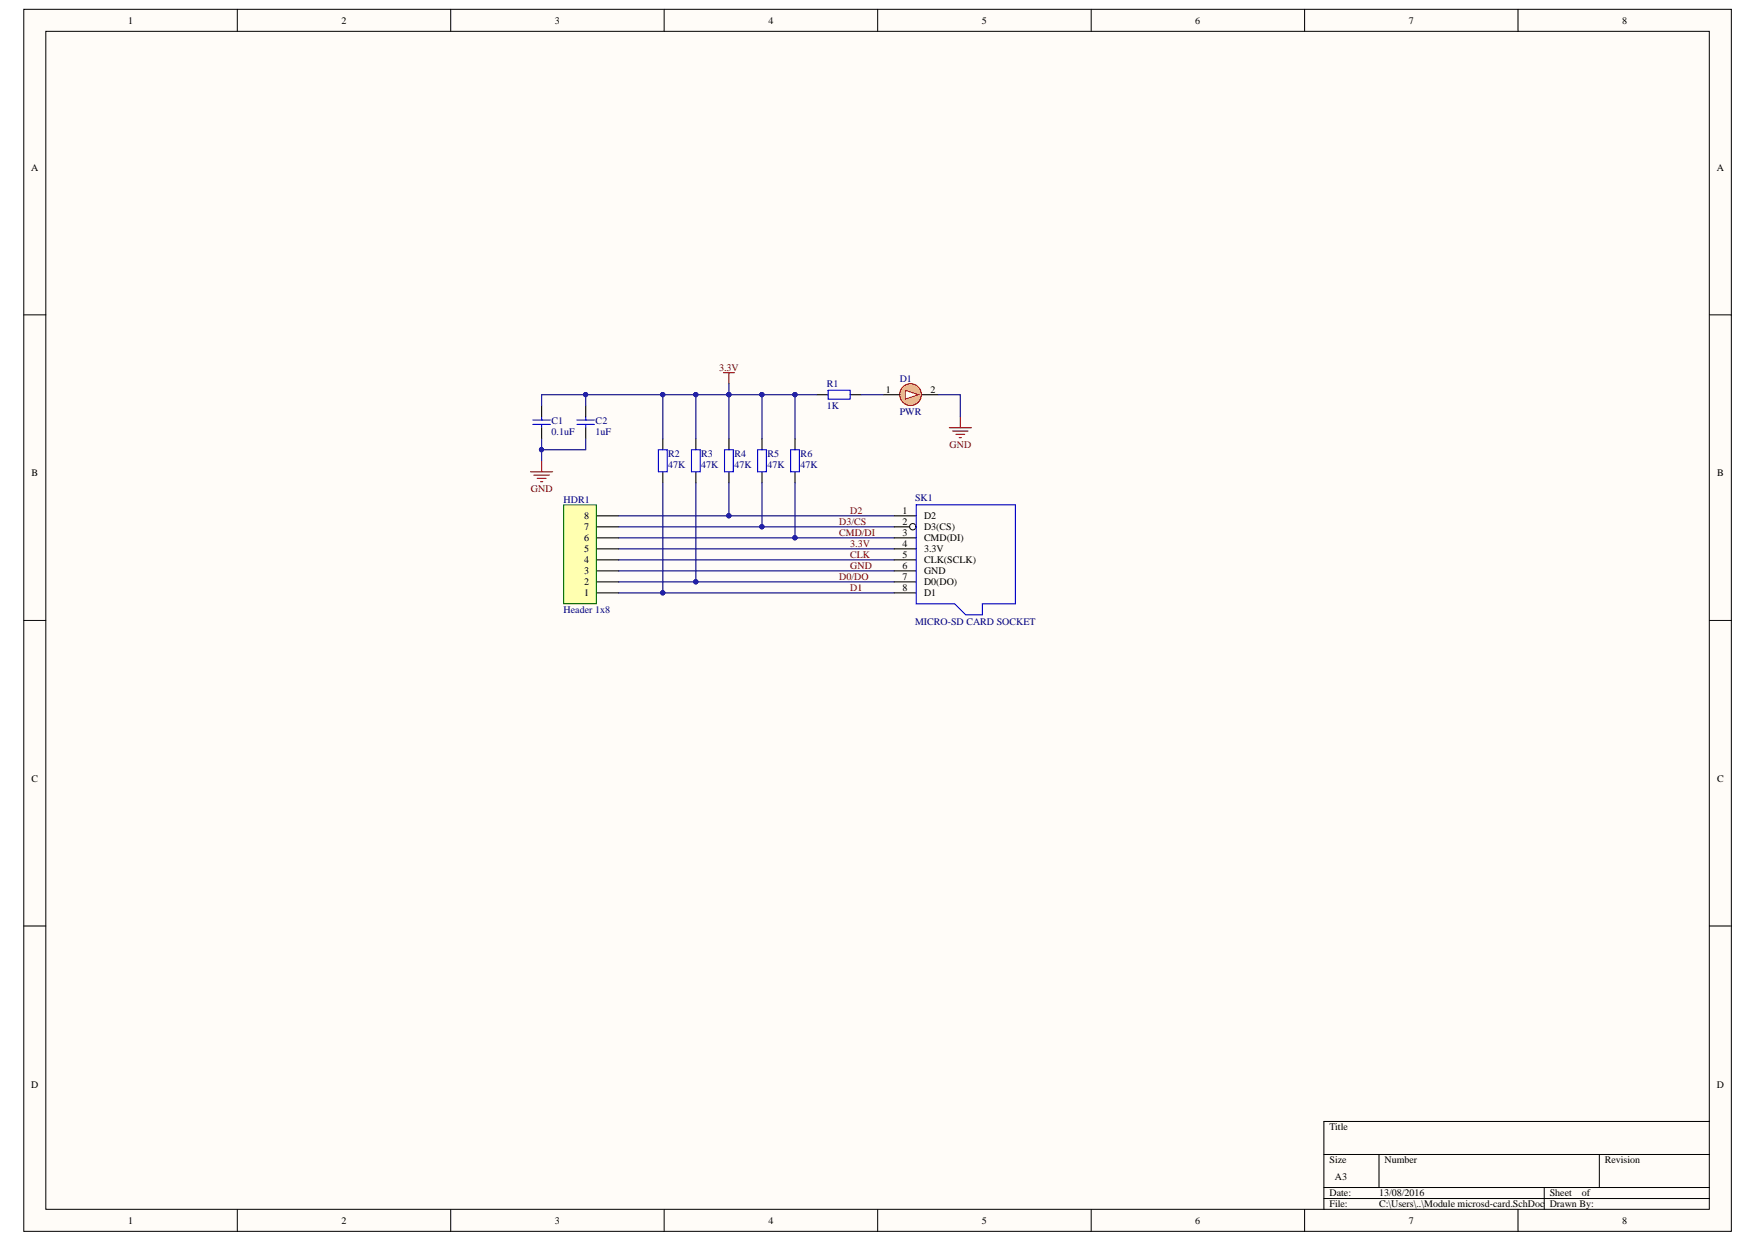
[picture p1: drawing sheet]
<svg xmlns="http://www.w3.org/2000/svg" width="297mm" height="210mm" viewBox="0 0 297 210" stroke-linecap="round" stroke-linejoin="round" font-family="sans-serif">
<g fill="#fffcf8" stroke="#000" stroke-width=".17">
<path d="M4 1.6h288.7v206.5h-288.7z"/>
<path d="M7.7 5.3h281.3v199.1h-281.3z"/>
</g>
<g fill="none" stroke="#000" stroke-width=".17">
<path d="M40.1 1.6v3.7M76.2 1.6v3.7M112.3 1.6v3.7M148.4 1.6v3.7M184.5 1.6v3.7M220.6 1.6v3.7M256.6 1.6v3.7M4 53.2h3.7M289 53.2h3.7M4 104.9h3.7M289 104.9h3.7M4 156.5h3.7"/>
<path d="M289 156.5h3.7M223.8 195.1h65.2M233.1 195.1v5.6M270.4 195.1v5.6M289 189.5h-65.2v14.9M40.1 204.4v3.7M76.2 204.4v3.7M112.3 204.4v3.7M148.4 204.4v3.7M184.5 204.4v3.7M220.6 204.4v3.7M223.8 200.7h65.2"/>
<path d="M223.8 202.6h65.2M256.6 204.4v3.7M261.1 200.7v3.7"/>
</g>
<path d="M123.2 74.2v1.8M123.2 79.7v1.9M128.8 74.2v1.8M128.8 79.7v1.9M134.4 74.2v1.8M134.4 79.7v1.9" fill="none" stroke="#000" stroke-width=".19"/>
<path d="M122.5 76h1.5v3.7h-1.5zM128.1 76h1.5v3.7h-1.5zM133.7 76h1.5v3.7h-1.5z" fill="none" stroke="#00f" stroke-width=".19"/>
<path d="M95.3 85.3h5.5v16.7h-5.5z" fill="#ffffb0" stroke="#00bf00" stroke-width=".19"/>
<g fill="none" stroke="#000" stroke-width=".19">
<path d="M91.6 68.6v1.8M91.6 72.3v1.9M112.1 74.2v1.8M112.1 79.7v1.9M117.6 74.2v1.8M117.6 79.7v1.9M138.1 66.7h1.9M143.7 66.7h1.9M100.9 98.3h3.7M100.9 96.5h3.7M100.9 94.6h3.7M100.9 92.8h3.7"/>
<path d="M100.9 90.9h3.7M100.9 89h3.7M100.9 87.2h3.7M100.9 100.2h3.7"/>
</g>
<path d="M117.6 66.7v7.5M123.2 64.8v1.9h-11.1v7.5M123.2 66.7v7.5M128.8 66.7v7.5M104.6 92.8h46.6M104.6 94.6h46.6M104.6 96.5h46.6M112.1 81.6v18.6M117.6 81.6v16.7M123.2 81.6v5.6M128.8 81.6v7.4M134.4 81.6v9.3" fill="none" stroke="#000080" stroke-width=".19"/>
<g fill="#000080" stroke="#000080" stroke-width=".17">
<circle cx="123.2" cy="87.2" r=".35"/>
<circle cx="128.8" cy="89" r=".35"/>
<circle cx="134.4" cy="90.9" r=".35"/>
<circle cx="117.6" cy="98.3" r=".35"/>
<circle cx="112" cy="100.2" r=".35"/>
<circle cx="123.2" cy="66.7" r=".35"/>
<circle cx="128.8" cy="66.7" r=".35"/>
<circle cx="117.6" cy="66.7" r=".35"/>
<circle cx="112" cy="66.7" r=".35"/>
</g>
<path d="M90.1 71h3M90.1 71.7h3M91.6 70.4v.6M91.6 71.7v.6M111.3 76h1.5v3.7h-1.5zM116.9 76h1.5v3.7h-1.5zM140 66h3.7v1.5h-3.7z" fill="none" stroke="#00f" stroke-width=".19"/>
<path d="M89.7 79.7h3.7M91.6 77.9v1.8M122.3 63h1.9M123.2 63v1.8M90.3 80.3h2.6M90.8 80.9h1.5M91.4 81.4h.4" fill="none" stroke="#800000" stroke-width=".19"/>
<circle cx="153.9" cy="66.7" r="1.84" fill="#fdbe51" stroke="#ff0101" stroke-width=".19"/>
<path d="M153 66l2.3 .7-2.3 .8z" fill="#fffcf8"/>
<path d="M153 66l2.3 .7-2.3 .8z" fill="none" stroke="#f00" stroke-width=".17"/>
<path d="M99 68.6v1.8M99 72.3v1.9M149.3 66.7h2.8M155.8 66.7h2.8M151.2 89h3.7" fill="none" stroke="#000" stroke-width=".19"/>
<path d="M160.5 72.3h3.7M161 72.8h2.7M161.6 73.4h1.5M162.2 74h.3M162.3 70.4v1.9" fill="none" stroke="#800000" stroke-width=".19"/>
<g fill="none" stroke="#000080" stroke-width=".19">
<path d="M91.6 74.2v3.7M99 74.2v1.8h-7.4M99 66.7v1.9M112.1 66.7h-20.5v1.9M123.2 66.7h11.2v7.5M134.4 66.7h3.7M145.6 66.7h3.7M158.6 66.7h3.7v3.7M104.6 98.3h46.6M104.6 90.9h46.6M104.6 89h46.6M104.6 87.2h46.6"/>
<path d="M104.6 100.2h46.6"/>
</g>
<g fill="#000080" stroke="#000080" stroke-width=".17">
<circle cx="123.2" cy="66.7" r=".35"/>
<circle cx="128.8" cy="66.7" r=".35"/>
<circle cx="134.4" cy="66.7" r=".35"/>
<circle cx="112" cy="66.7" r=".35"/>
<circle cx="99" cy="66.7" r=".35"/>
<circle cx="91.5" cy="76" r=".35"/>
<circle cx="112" cy="100.2" r=".35"/>
<circle cx="117.6" cy="98.3" r=".35"/>
<circle cx="134.4" cy="90.9" r=".35"/>
<circle cx="128.8" cy="89" r=".35"/>
<circle cx="123.2" cy="87.2" r=".35"/>
</g>
<path d="M97.5 71h3M97.5 71.7h3M99 70.4v.6M99 71.7v.6" fill="none" stroke="#00f" stroke-width=".19"/>
<circle cx="154.3" cy="89" r=".54" fill="#fffcf8" stroke="#000" stroke-width=".17"/>
<path d="M151.2 90.9h3.7M151.2 92.8h3.7M151.2 94.6h3.7M151.2 96.5h3.7M151.2 98.3h3.7M151.2 87.2h3.7M151.2 100.2h3.7" fill="none" stroke="#000" stroke-width=".19"/>
<path d="M154.9 85.3h16.8v16.8h-5.6v1.8h-2.8l-1.9-1.8h-6.5z" fill="none" stroke="#00f" stroke-width=".19"/>
<g font-size="1.7">
<text x="21.7" y="4">1</text>
<text x="57.7" y="4">2</text>
<text x="93.8" y="4">3</text>
<text x="129.9" y="4">4</text>
<text x="166" y="4">5</text>
<text x="202.1" y="4">6</text>
<text x="238.2" y="4">7</text>
<text x="274.3" y="4">8</text>
<text x="5.3" y="28.9">A</text>
<text x="290.3" y="28.9">A</text>
<text x="149.8" y="66.4">1</text>
<text x="157.3" y="66.4">2</text>
<text x="5.3" y="80.5">B</text>
<text x="290.3" y="80.5">B</text>
<text x="98.8" y="89.6">7</text>
<text x="98.8" y="87.7">8</text>
<text x="152.6" y="88.7">2</text>
<text x="152.6" y="86.8">1</text>
<text x="156.2" y="89.6">D3(CS)</text>
<text x="156.2" y="87.7">D2</text>
<text x="98.8" y="95.2">4</text>
<text x="98.8" y="93.3">5</text>
<text x="98.8" y="91.5">6</text>
<text x="152.6" y="90.5">3</text>
<text x="152.6" y="92.4">4</text>
<text x="152.6" y="94.3">5</text>
<text x="156.2" y="91.5">CMD(DI)</text>
<text x="156.2" y="93.3">3.3V</text>
<text x="156.2" y="95.2">CLK(SCLK)</text>
<text x="98.8" y="100.8">1</text>
<text x="98.8" y="98.9">2</text>
<text x="98.8" y="97">3</text>
<text x="152.6" y="96.1">6</text>
<text x="152.6" y="98">7</text>
<text x="152.6" y="99.8">8</text>
<text x="156.2" y="97">GND</text>
<text x="156.2" y="98.9">D0(DO)</text>
<text x="156.2" y="100.8">D1</text>
<text x="5.3" y="132.2">C</text>
<text x="290.3" y="132.2">C</text>
<text x="5.3" y="183.8">D</text>
<text x="290.3" y="183.8">D</text>
<text x="224.8" y="191">Title</text>
<text x="224.8" y="196.6">Size</text>
<text x="234.1" y="196.6">Number</text>
<text x="271.3" y="196.6">Revision</text>
<text x="224.8" y="202.2">Date:</text>
<text x="225.7" y="199.4">A3</text>
<text x="233.1" y="202.2">13/08/2016</text>
<text x="262" y="202.2">Sheet</text>
<text x="267.4" y="202.2">of</text>
<text x="21.7" y="206.8">1</text>
<text x="57.7" y="206.8">2</text>
<text x="93.8" y="206.8">3</text>
<text x="129.9" y="206.8">4</text>
<text x="166" y="206.8">5</text>
<text x="202.1" y="206.8">6</text>
<text x="224.8" y="204">File:</text>
<text x="233.1" y="204">C:\Users\..\Module microsd-card.SchDoc</text>
<text x="238.2" y="206.8">7</text>
<text x="262" y="204">Drawn By:</text>
<text x="274.3" y="206.8">8</text>
</g>
<g font-size="1.7" fill="#800000">
<text x="121.6" y="62.6">3.3V</text>
<text x="160.5" y="75.7">GND</text>
<text x="89.7" y="83.1">GND</text>
<text x="141.9" y="88.7">D3/CS</text>
<text x="143.7" y="86.8">D2</text>
<text x="141.9" y="90.5">CMD/DI</text>
<text x="143.7" y="92.4">3.3V</text>
<text x="143.7" y="94.3">CLK</text>
<text x="141.9" y="98">D0/DO</text>
<text x="143.7" y="99.8">D1</text>
<text x="143.7" y="96.1">GND</text>
</g>
<g font-size="1.7" fill="#000080">
<text x="139.8" y="65.4">R1</text>
<text x="152.1" y="64.5">D1</text>
<text x="93.3" y="71.7">C1</text>
<text x="100.7" y="71.7">C2</text>
<text x="139.8" y="69.1">1K</text>
<text x="152.1" y="70.1">PWR</text>
<text x="93.3" y="73.6">0.1uF</text>
<text x="100.7" y="73.6">1uF</text>
<text x="113" y="77.3">R2</text>
<text x="118.6" y="77.3">R3</text>
<text x="124.2" y="77.3">R4</text>
<text x="129.8" y="77.3">R5</text>
<text x="135.4" y="77.3">R6</text>
<text x="113" y="79.2">47K</text>
<text x="118.6" y="79.2">47K</text>
<text x="124.2" y="79.2">47K</text>
<text x="129.8" y="79.2">47K</text>
<text x="135.4" y="79.2">47K</text>
<text x="95.3" y="85">HDR1</text>
<text x="154.7" y="84.7">SK1</text>
<text x="95.3" y="103.6">Header 1x8</text>
<text x="154.7" y="105.6">MICRO-SD CARD SOCKET</text>
</g>
</svg>
